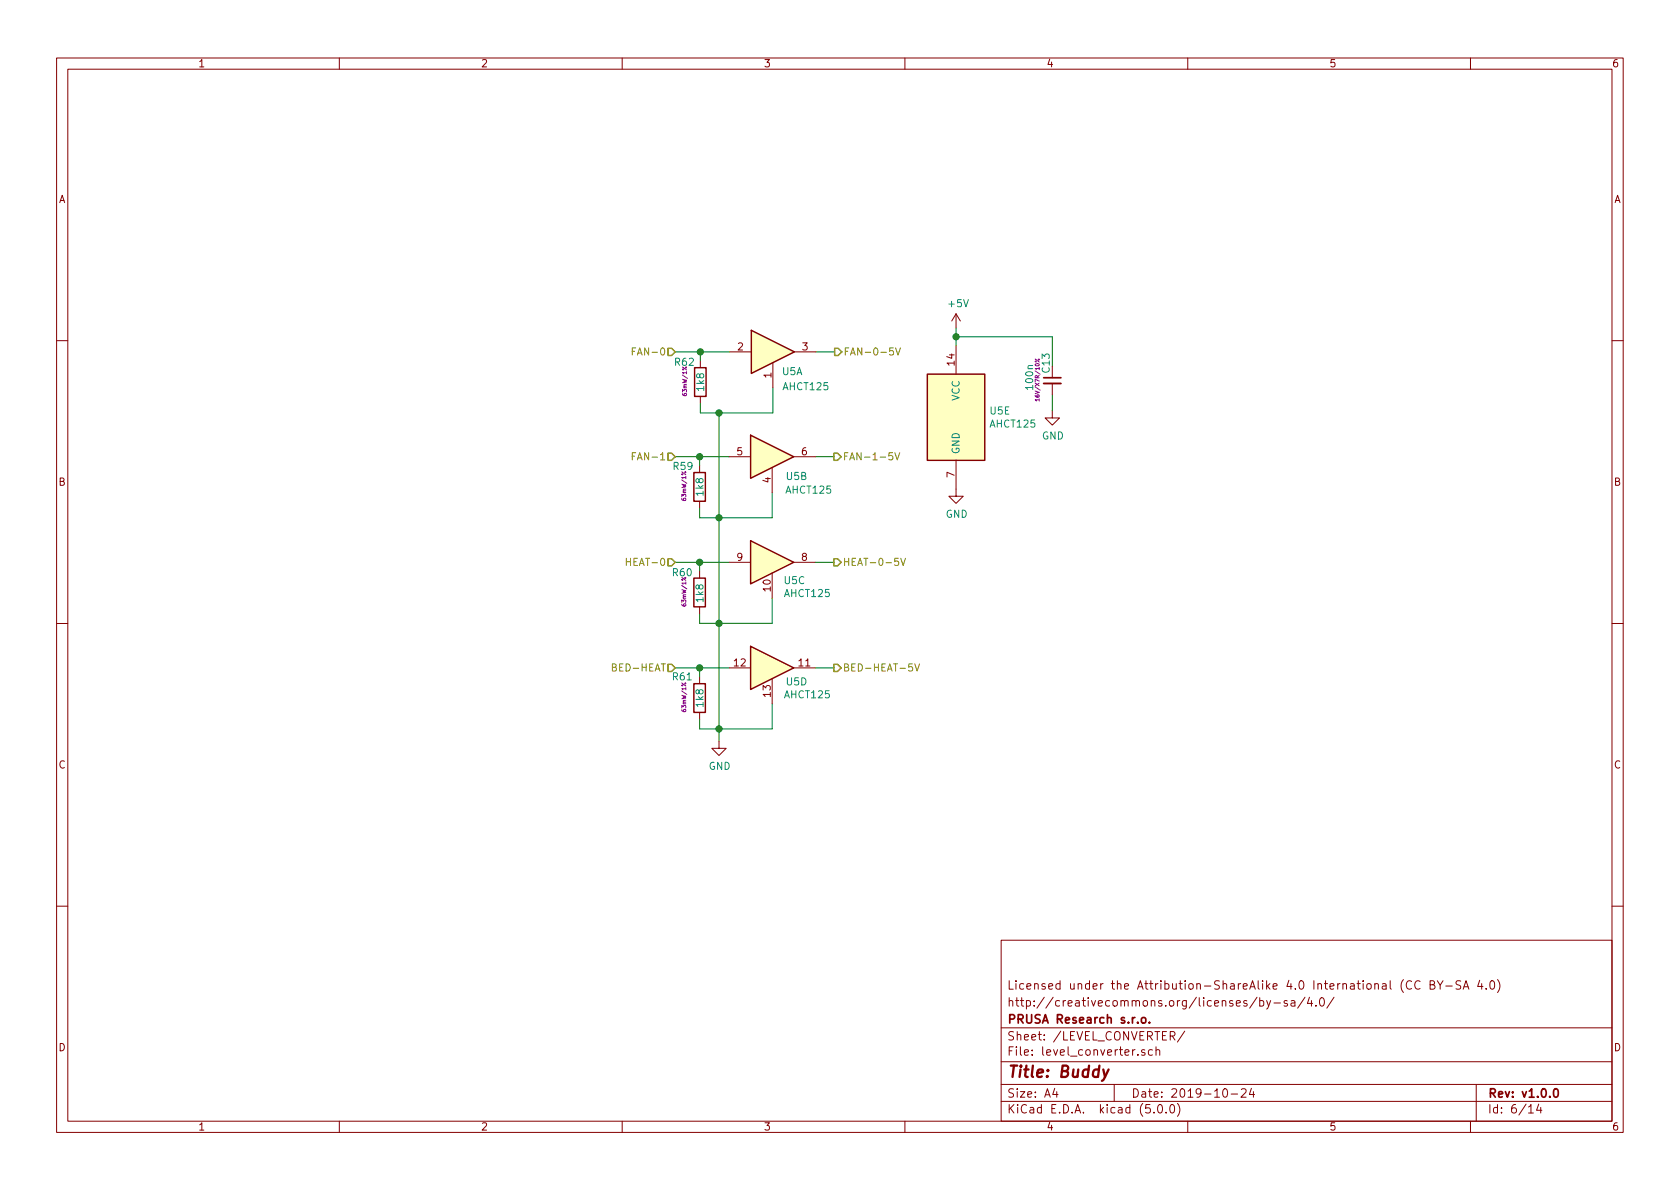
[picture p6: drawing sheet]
<svg xmlns="http://www.w3.org/2000/svg" width="297mm" height="210mm" viewBox="0 0 297 210" stroke-linecap="round" stroke-linejoin="round" font-family="sans-serif">
<g fill="none" stroke="#840000" stroke-width=".18">
<path d="M10 10.3h277v189.9h-277zM12 12.2h273v186.1h-273zM60 10.3v1.9M110 10.3v1.9M160 10.3v1.9M210 10.3v1.9M260 10.3v1.9M169 55.5v2.5M169 55.5l-.7 1.3M169 55.5l.8 1.3M10 60.2h2M123.8 63.7v1.3"/>
<path d="M123.8 70.1v1.3M129 62.2h3.8M136.7 64.1v4.5M140.5 62.2h3.8M169 61.1v5.1M186.1 72.6v1.3h1.2l-1.2 1.3-1.3-1.3h1.3M186.1 64.8v2M186.1 67.8v2M285 60.2h2M123.7 82.3v1.3M123.7 88.6v1.3M128.9 80.8h3.8"/>
<path d="M128.9 99.4h3.8M136.5 82.7v4.4M140.3 80.8h3.8M140.3 99.4h3.8M169 81.4v6.4h1.3l-1.3 1.2-1.2-1.2h1.2M10 110.3h2M123.7 101v1.2M123.7 107.3v1.3M123.7 119.6v1.3M128.9 118.1h3.8M136.5 101.3v4.5M140.3 118.1h3.8"/>
<path d="M285 110.3h2M123.7 126v1.2M127.1 131.1v1.2h1.3l-1.3 1.3-1.2-1.3h1.2M136.5 120v4.5M10 160.2h2M177 166.3h108v32h-108zM222.2 176.3l-1.2 2M222.7 177l.5-.1 .2 .3v.6l-.2 .1-.5-.1M222.7 176.4v1.5M224 176.9l.3 1M224.7 176.9l-.5 1.4-.2 .1M225.2 177.4h1.2"/>
<path d="M227.6 177l-.4-.1-.2 .2 .1 .3 .5 .1v.3h-.6M228.3 177h.6l.1 .9M229 177.3l-.6 .1-.2 .2 .1 .2 .1 .1 .6-.1M230.7 176.3l-1.3 2M231.5 176.3l-.3 1.1h.9M231.9 176.9v1M232.7 177.8v.1M233.5 176.6l.2-.2a.8 .8 0 0 1 .5 .8 .8 .8 0 0 1-.5 .7l-.2-.1-.2-.4zM235.9 176.3l-1.3 2M248.1 173.2a1.79 1.79 0 0 0 0 2.3M249.6 173.6a.7 .7 0 0 0-.9 .2 .7 .7 0 0 0 .1 .9 .55 .55 0 0 0 .8 .1M251.1 173.6a.7 .7 0 0 0-.9 .2 .7 .7 0 0 0 .1 .9 .55 .55 0 0 0 .8 .1"/>
<path d="M252.9 174.1h.5l.2-.1v-.3l-.2-.3h-.5v1.5h.5l.3-.3a.41 .41 0 0 0-.3-.5M254.1 173.4l.5 .8 .5-.8M254.6 174.2v.7M255.6 174.4h1.2M258.3 173.5l-.6-.1-.3 .3 .2 .4 .6 .3v.4l-.2 .1-.6-.1M258.7 174.9l.5-1.5 .5 1.5M258.9 174.5h.7M261.6 173.3l-.3 1.1h.9M262 173.9v1M262.8 174.8v.1M263.6 173.6l.3-.2a.94 .94 0 0 1 0 1.5l-.4-.3-.1-.6zM264.8 173.2a1.71 1.71 0 0 1 0 2.3"/>
<path d="M285 160.2h2M60 198.3v1.9M110 198.3v1.9M160 198.3v1.9M177 194.8h108M177 191.8h108M177 187.8h108M177 181.8h108M186.5 192.5l-.4 1h1M186.8 193v1M197 191.8v3M201.2 186.5v.1"/>
<path d="M202.4 185.7a.37 .37 0 0 0-.6 .1l.1 .2 .5 .2 .1 .1-.2 .3-.5-.1M203.8 185.7l-.5-.1-.3 .3 .2 .6h.6M204 196.7v.1M204.4 185.7h.1a.37 .37 0 0 1 .6 .1v.8M204.4 185.1v1.5M204.8 195.5l.4-.2a.94 .94 0 0 1 0 1.5 .79 .79 0 0 1-.4-1.3zM206.2 196.7v.1M206.9 183.2l.7-.1 .1-.2-.1-.4-.7-.1v1.5M207 195.4l.3-.1a.94 .94 0 0 1 0 1.5 .82 .82 0 0 1-.3-1.4zM207.3 183.2l.4 .7M208.2 195.1a1.71 1.71 0 0 1 0 2.3M209.5 182.3l-1.3 2"/>
<path d="M210 198.3v1.9M216.3 192.7l.4-.2a.94 .94 0 0 1 0 1.5 .79 .79 0 0 1-.4-1.3zM217.7 193.5h1.1M219.5 192.7l.2-.2h.3l.3 .2v.3v.2l-.9 .8h.9M221.3 192.5l-.4 1h.9M221.6 193v1M260 198.3v1.9M261 191.8v6.5M270.3 195.8l.4-.5v1.5M270.3 196.8h.8M272.1 195.2l-.4 1.1h.9M272.4 195.8v1"/>
</g>
<path d="M184.5 66.8h3.1M201.9 180.1l.2-.2 .4 .2 .1 .5-.1 .2-.4 .1-.2-.1zM203.2 180.8v.1M274.9 192.6l.3-.1a.94 .94 0 0 1 0 1.5h-.2a1 1 0 0 1-.1-1.4z" fill="none" stroke="#840000" stroke-width=".3"/>
<path d="M196 189.1l-.9 1.8-.3 .2" fill="none" stroke="#840000" stroke-width=".41"/>
<path d="M132.8 58.4l7.7 3.8-7.7 3.8zM122.8 65h2v5.1h-2zM132.7 77l7.6 3.8-7.6 3.8zM164 66.2h10.1v15.2h-10.1zM122.7 83.6h2v5h-2zM132.7 95.6l7.6 3.8-7.6 3.8zM122.7 102.2h2v5.1h-2zM132.7 114.3l7.6 3.8-7.6 3.8zM122.7 120.9h2v5.1h-2z" fill="none" stroke="#840000" stroke-width=".25"/>
<g fill="none" stroke="#008400" stroke-width=".18">
<path d="M169 58v3.1M169 59.6h17.1v5.2M119.4 62.2h9.6M123.8 62.2v1.5M127.1 73v58.1M136.7 68.6v4.4h-12.9v-1.6M144.3 62.2h3.3M186.1 69.8v2.8M119.4 80.8h9.5M119.4 99.4h9.5M123.7 80.8v1.5M123.7 99.4v1.6"/>
<path d="M136.5 87.1v4.5h-12.8v-1.7M144.1 80.8h3.3M144.1 99.4h3.3M119.4 118.1h9.5M123.7 118.1v1.5M136.5 105.8v4.4h-12.8v-1.6M144.1 118.1h3.3M136.5 124.5v4.4h-12.8v-1.7"/>
</g>
<g fill="#008400" stroke="#008400" stroke-width=".25">
<circle cx="127.1" cy="73" r=".51"/>
<circle cx="123.8" cy="62.2" r=".51"/>
<circle cx="127.1" cy="91.6" r=".51"/>
<circle cx="127.1" cy="110.2" r=".51"/>
<circle cx="127.1" cy="128.9" r=".51"/>
<circle cx="123.7" cy="80.8" r=".51"/>
<circle cx="123.7" cy="99.4" r=".51"/>
<circle cx="123.7" cy="118.1" r=".51"/>
<circle cx="169" cy="59.6" r=".51"/>
</g>
<g fill="#ffffc2" stroke="#ffffc2" stroke-width=".18">
<path d="M132.8 58.4l7.7 3.8-7.7 3.8z"/>
<path d="M132.7 77l7.6 3.8-7.6 3.8z"/>
<path d="M132.7 95.6l7.6 3.8-7.6 3.8z"/>
<path d="M132.7 114.3l7.6 3.8-7.6 3.8z"/>
<path d="M164 66.2h10.1v15.2h-10.1z"/>
</g>
<g fill="none" stroke="#848400" stroke-width=".18">
<path d="M111.8 62.1h.4M112.4 61.5h-.6v1.3M157.9 61.5h-.6v.6l.2-.1 .4 .1v.6l-.1 .1-.5-.1M158.3 61.5l.5 1.3 .4-1.3M110.7 98.7v1.3M110.7 99.3h.8M111.8 80.7h.4M112.4 80.1h-.6v1.2M157.8 80.1h-.6l-.1 .6 .2-.2 .5 .2v.5l-.2 .1-.5-.1M158.2 80.1l.4 1.2 .5-1.2M158.8 98.7h-.6v.6l.4-.1 .3 .3v.3l-.3 .2-.4-.1M159.3 98.7l.4 1.3 .4-1.3"/>
<path d="M161.3 117.4h-.6v.6l.1-.1 .5 .1v.5l-.2 .2-.4-.2M161.7 117.4l.5 1.3 .4-1.3"/>
</g>
<path d="M118.1 61.6h.6l.7 .6-.7 .7h-.6zM147.6 61.6h.6l.6 .6-.6 .7h-.6zM118.1 98.8h.6l.7 .6-.7 .7h-.6zM118.1 80.1h.6l.7 .7-.7 .6h-.6zM147.4 98.8h.7l.6 .6-.6 .7h-.7zM147.4 80.1h.7l.6 .7-.6 .6h-.7zM118.1 117.5h.6l.7 .6-.7 .6h-.6zM147.4 117.5h.7l.6 .6-.6 .6h-.7z" fill="none" stroke="#848400" stroke-width=".25"/>
<path d="M184.5 67.8h3.1" fill="none" stroke="#840000" stroke-width=".33"/>
<path d="M183 63.5l.7 .5M183.6 63.5l.1 .1-.1 .1zM183.7 70.7h-.7l.2 .2M183.7 70.5v.4" fill="none" stroke="#840084" stroke-width=".18"/>
<text font-size="2.8" fill="#840000" x="178" y="190.5">Title: Buddy</text>
<g font-size="2.1" fill="#840000">
<text x="178" y="178">http://creativecommons.org/licenses/by-sa/4.0/</text>
<text x="178" y="175">Licensed under the Attribution-ShareAlike 4.0 International (CC BY-SA 4.0)</text>
<text x="178" y="184">Sheet: /LEVEL_CONVERTER/</text>
<text x="178" y="181">PRUSA Research s.r.o.</text>
<text x="178" y="186.7">File: level_converter.sch</text>
<text x="178" y="196.9">KiCad E.D.A. kicad (5.0.0)</text>
<text x="178" y="194.1">Size: A4</text>
<text x="200" y="194.1">Date: 2019-10-24</text>
<text x="263" y="194.1">Rev: v1.0.0</text>
<text x="263" y="196.9">Id: 6/14</text>
</g>
<g font-size="1.8" fill="#840000">
<text x="35" y="11.9">1</text>
<text x="85" y="11.9">2</text>
<text x="135" y="11.9">3</text>
<text x="185" y="11.9">4</text>
<text x="235" y="11.9">5</text>
<text x="285" y="11.9">6</text>
<text x="10.4" y="35.9">A</text>
<text x="285.4" y="35.9">A</text>
<text x="130.5" y="62">2</text>
<text x="141.9" y="62">3</text>
<text x="168.8" y="64.6" transform="rotate(-90 168.8 64.6)">14</text>
<text x="136.4" y="66.8" transform="rotate(-90 136.4 66.8)">1</text>
<text x="130.3" y="80.5">5</text>
<text x="141.8" y="80.5">6</text>
<text x="10.4" y="85.9">B</text>
<text x="136.3" y="85.4" transform="rotate(-90 136.3 85.4)">4</text>
<text x="168.8" y="84.4" transform="rotate(-90 168.8 84.4)">7</text>
<text x="285.4" y="85.9">B</text>
<text x="130.3" y="99.2">9</text>
<text x="141.8" y="99.2">8</text>
<text x="136.3" y="104.5" transform="rotate(-90 136.3 104.5)">10</text>
<text x="129.8" y="117.9">12</text>
<text x="141.3" y="117.9">11</text>
<text x="136.3" y="123.2" transform="rotate(-90 136.3 123.2)">13</text>
<text x="10.4" y="135.9">C</text>
<text x="285.4" y="135.9">C</text>
<text x="10.4" y="185.9">D</text>
<text x="285.4" y="185.9">D</text>
<text x="35" y="199.9">1</text>
<text x="85" y="199.9">2</text>
<text x="135" y="199.9">3</text>
<text x="185" y="199.9">4</text>
<text x="235" y="199.9">5</text>
<text x="285" y="199.9">6</text>
</g>
<g font-size="1.8" fill="#008484">
<text x="167.8" y="54.3">+5V</text>
<text x="119.4" y="64.7">R62</text>
<text x="124.5" y="69.1" transform="rotate(-90 124.5 69.1)">1k8</text>
<text x="138.3" y="66.3">U5A</text>
<text x="138.6" y="69">AHCT125</text>
<text x="169.7" y="70.9" transform="rotate(-90 169.7 70.9)">VCC</text>
<text x="182.7" y="68.8" transform="rotate(-90 182.7 68.8)">100n</text>
<text x="175.1" y="73.3">U5E</text>
<text x="175.2" y="75.6">AHCT125</text>
<text x="184.2" y="77.7">GND</text>
<text x="119.1" y="83.1">R59</text>
<text x="169.7" y="80.4" transform="rotate(-90 169.7 80.4)">GND</text>
<text x="124.4" y="87.6" transform="rotate(-90 124.4 87.6)">1k8</text>
<text x="139.1" y="87.3">AHCT125</text>
<text x="139.1" y="84.9">U5B</text>
<text x="167.2" y="91.6">GND</text>
<text x="119" y="101.9">R60</text>
<text x="124.4" y="106.4" transform="rotate(-90 124.4 106.4)">1k8</text>
<text x="138.7" y="103.3">U5C</text>
<text x="138.8" y="105.6">AHCT125</text>
<text x="119" y="120.3">R61</text>
<text x="124.4" y="124.9" transform="rotate(-90 124.4 124.9)">1k8</text>
<text x="138.8" y="123.5">AHCT125</text>
<text x="139.1" y="121.2">U5D</text>
<text x="125.3" y="136.1">GND</text>
</g>
<g font-size="1.8" fill="#848400">
<text x="112.6" y="62.9">FAN-0</text>
<text x="149.1" y="62.9">FAN-0-5V</text>
<text x="112.6" y="81.4">FAN-1</text>
<text x="149" y="81.4">FAN-1-5V</text>
<text x="111.5" y="100.1">HEAT-0</text>
<text x="149" y="100.1">HEAT-0-5V</text>
<text x="108.7" y="118.7">BED-HEAT</text>
<text x="149" y="118.7">BED-HEAT-5V</text>
</g>
<text font-size="1.8" fill="#840084" x="185.6" y="65.9" transform="rotate(-90 185.6 65.9)">C13</text>
<g font-size="1" fill="#840084">
<text x="121.4" y="69.7" transform="rotate(-90 121.4 69.7)">63mW/1%</text>
<text x="183.8" y="70.3" transform="rotate(-90 183.8 70.3)">16V/X7R/10%</text>
<text x="121.3" y="88.3" transform="rotate(-90 121.3 88.3)">63mW/1%</text>
<text x="121.3" y="107" transform="rotate(-90 121.3 107)">63mW/1%</text>
<text x="121.3" y="125.6" transform="rotate(-90 121.3 125.6)">63mW/1%</text>
</g>
</svg>
